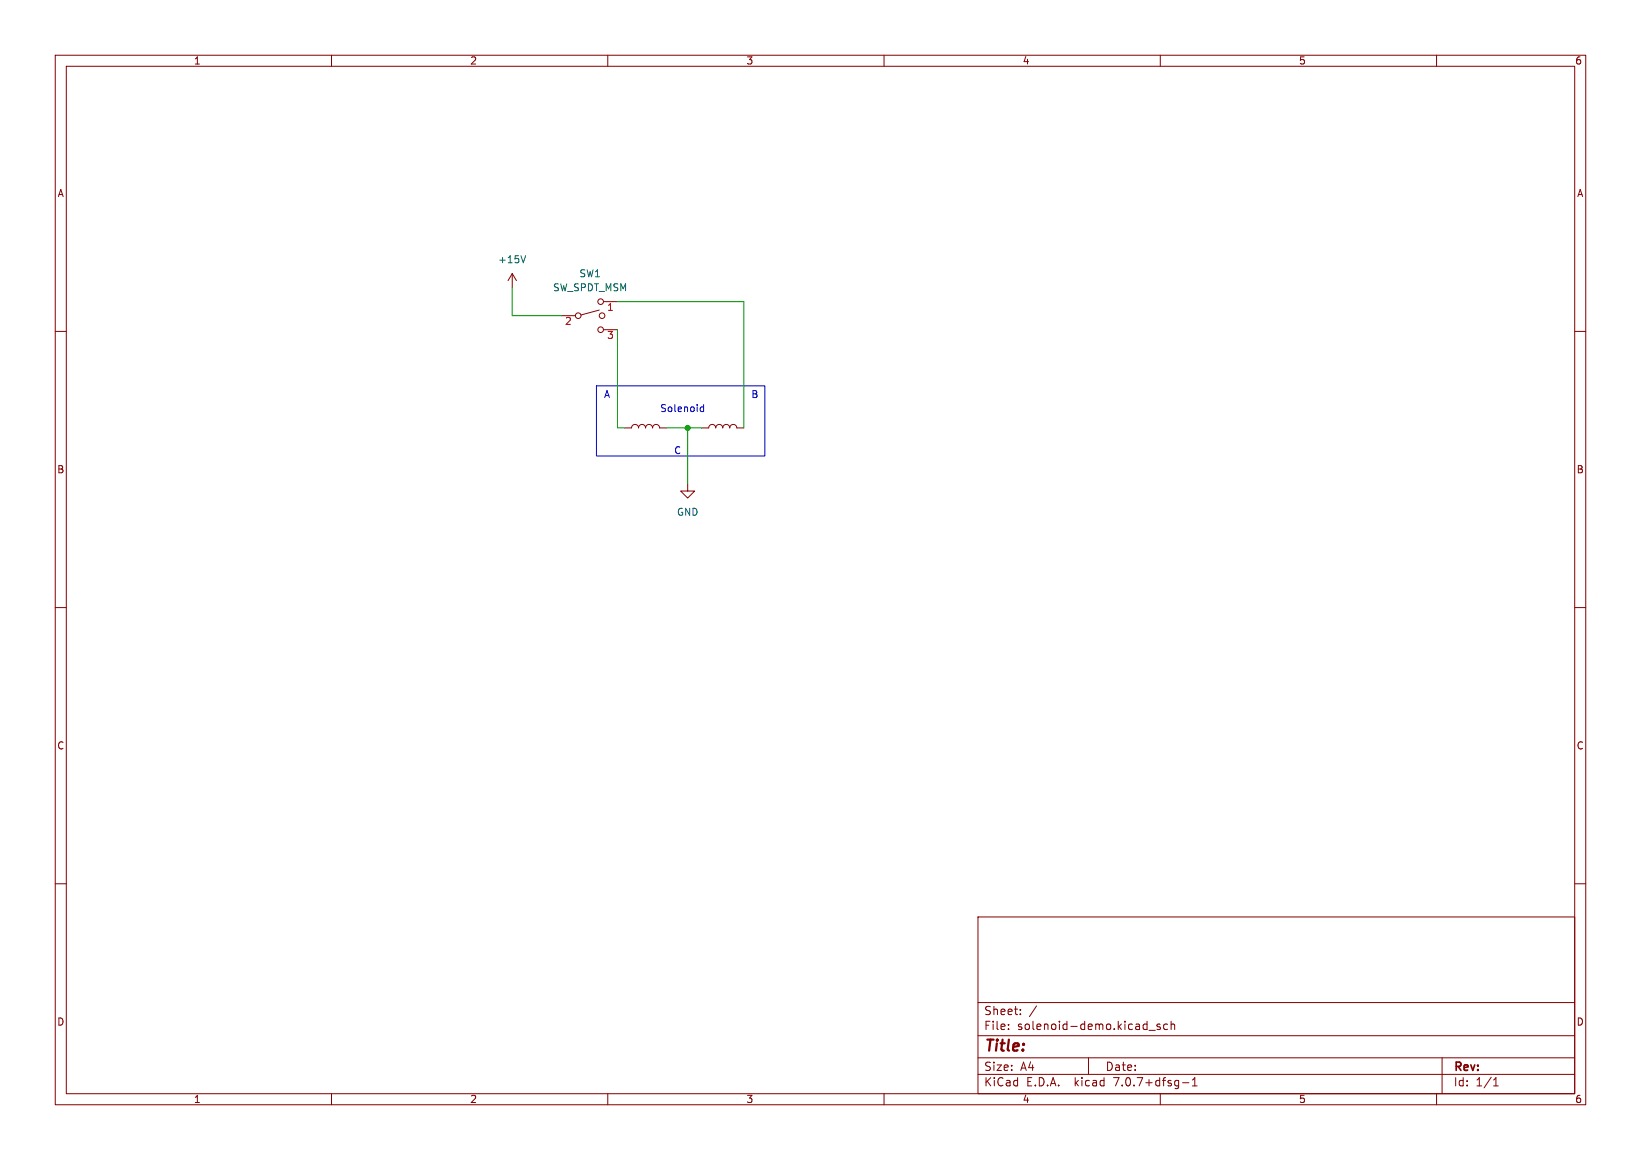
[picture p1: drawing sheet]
<svg xmlns="http://www.w3.org/2000/svg" width="297mm" height="210mm" viewBox="0 0 297 210" stroke-linecap="round" stroke-linejoin="round" font-family="sans-serif">
<g fill="none" stroke="#840000" stroke-width=".18">
<path d="M10 10h277v190h-277zM12 12h273v186h-273zM60 10v2M110 10v2M160 10v2M210 10v2M260 10v2M10 60h2M92.7 49.5l-.8 1.3M92.7 49.5v2.6M92.7 49.5l.8 1.3M101.6 57.2h2.5"/>
<path d="M108.5 56.1l-3.3 .9M109.2 54.6h2.6M109.2 59.7h2.6M285 60h2M113 77.5h1.3a.64 .64 0 0 1 .6-.7 .64 .64 0 0 1 .7 .7 .64 .64 0 0 1 .6-.7 .64 .64 0 0 1 .6 .7 .64 .64 0 0 1 .7-.7 .64 .64 0 0 1 .6 .7 .64 .64 0 0 1 .6-.7 .64 .64 0 0 1 .7 .7h1.2M127 77.5h1.3a.64 .64 0 0 1 .6-.7 .64 .64 0 0 1 .6 .7 .64 .64 0 0 1 .7-.7 .64 .64 0 0 1 .6 .7 .64 .64 0 0 1 .6-.7 .64 .64 0 0 1 .7 .7 .64 .64 0 0 1 .6-.7 .64 .64 0 0 1 .6 .7h1.3M124.5 87.6v1.3h1.2l-1.2 1.3-1.3-1.3h1.3M10 110h2M285 110h2M10 160h2M285 160h2M177 166h108v32h-108z"/>
<path d="M60 198v2M110 198v2M160 198v2M177 194.5h108M177 191.5h108M177 187.5h108M177 181.5h108M182.5 186.3v.1M182.5 185.5v.1M184.7 183.6v.1M184.7 182.8v.1M187.6 182.1l-1.3 2"/>
<path d="M197 191.5v3M208 186.5h1.1M210 185.5l-.4-.1-.2 .2 .1 .2 .5 .2v.3h-.6M210 198v2M211.3 185.5l-.4-.1-.3 .3v.4l.1 .2h.6M212 185.5l.2-.1 .3 .1 .1 .9M212 184.9v1.5M214 196h1.2M215.8 196.6h.9M215.8 195.5l.4-.4v1.5M260 198v2M261 191.5v6.5"/>
<path d="M270.3 196.6h.9M270.3 195.5l.4-.4v1.5"/>
<circle cx="104.6" cy="57.2" r=".51"/>
<circle cx="108.7" cy="54.6" r=".51"/>
<circle cx="108.7" cy="59.7" r=".51"/>
<circle cx="109" cy="57.2" r=".51"/>
</g>
<path d="M95.1 46.3l-.4 1.3" fill="none" stroke="#006464" stroke-width=".18"/>
<path d="M107.9 69.9h30.5v12.7h-30.5zM126.7 74.3l.3 .2h.3M127.3 73.2v1.3M127.3 73.7h-.3l-.3 .2" fill="none" stroke="#0000c2" stroke-width=".18"/>
<path d="M92.7 52.1v5.1h8.9M111.8 59.7v17.8h1.2M111.8 54.6h22.8v22.9M120.6 77.5h6.4M124.5 77.5v10.1" fill="none" stroke="#009600" stroke-width=".18"/>
<circle cx="124.5" cy="77.5" r=".46" fill="#009600" stroke="#009600" stroke-width=".18"/>
<text font-size="2.8" fill="#840000" x="178" y="190.9">Title:</text>
<g font-size="2.1" fill="#840000">
<text x="178" y="184">Sheet:</text>
<text x="178" y="186.7">File:</text>
<text x="184.1" y="186.7">solenoid-demo.kicad_sch</text>
<text x="178" y="196.9">KiCad</text>
<text x="178" y="194.1">Size:</text>
<text x="184.7" y="194.1">A4</text>
<text x="185.7" y="196.9">E.D.A.</text>
<text x="194.6" y="196.9">kicad</text>
<text x="200" y="194.1">Date:</text>
<text x="201.8" y="196.9">7.0.7+dfsg-1</text>
<text x="263" y="194.3">Rev:</text>
<text x="263" y="196.9">Id:</text>
<text x="267.1" y="196.9">1/1</text>
</g>
<g font-size="1.8" fill="#840000">
<text x="35" y="11.9">1</text>
<text x="85" y="11.9">2</text>
<text x="135" y="11.9">3</text>
<text x="185" y="11.9">4</text>
<text x="235" y="11.9">5</text>
<text x="285" y="11.9">6</text>
<text x="10.3" y="35.9">A</text>
<text x="285.3" y="35.9">A</text>
<text x="10.3" y="85.9">B</text>
<text x="285.3" y="85.9">B</text>
<text x="10.3" y="135.9">C</text>
<text x="285.3" y="135.9">C</text>
<text x="10.3" y="185.9">D</text>
<text x="285.3" y="185.9">D</text>
<text x="35" y="199.9">1</text>
<text x="85" y="199.9">2</text>
<text x="135" y="199.9">3</text>
<text x="185" y="199.9">4</text>
<text x="235" y="199.9">5</text>
<text x="285" y="199.9">6</text>
</g>
<g font-size="1.8" fill="#006464">
<text x="90.1" y="47.9">+15V</text>
<text x="100" y="52.9">SW_SPDT_MSM</text>
<text x="104.8" y="50.4">SW1</text>
<text x="122.4" y="93.6">GND</text>
</g>
<g font-size="1.8" fill="#a90000">
<text x="102.2" y="59.1">2</text>
<text x="109.8" y="56.6">1</text>
<text x="109.8" y="61.7">3</text>
</g>
<g font-size="1.8" fill="#0000c2">
<text x="109.2" y="72.1">A</text>
<text x="119.4" y="74.7">Solenoid</text>
<text x="135.9" y="72.1">B</text>
<text x="121.9" y="82.3">C</text>
</g>
</svg>
